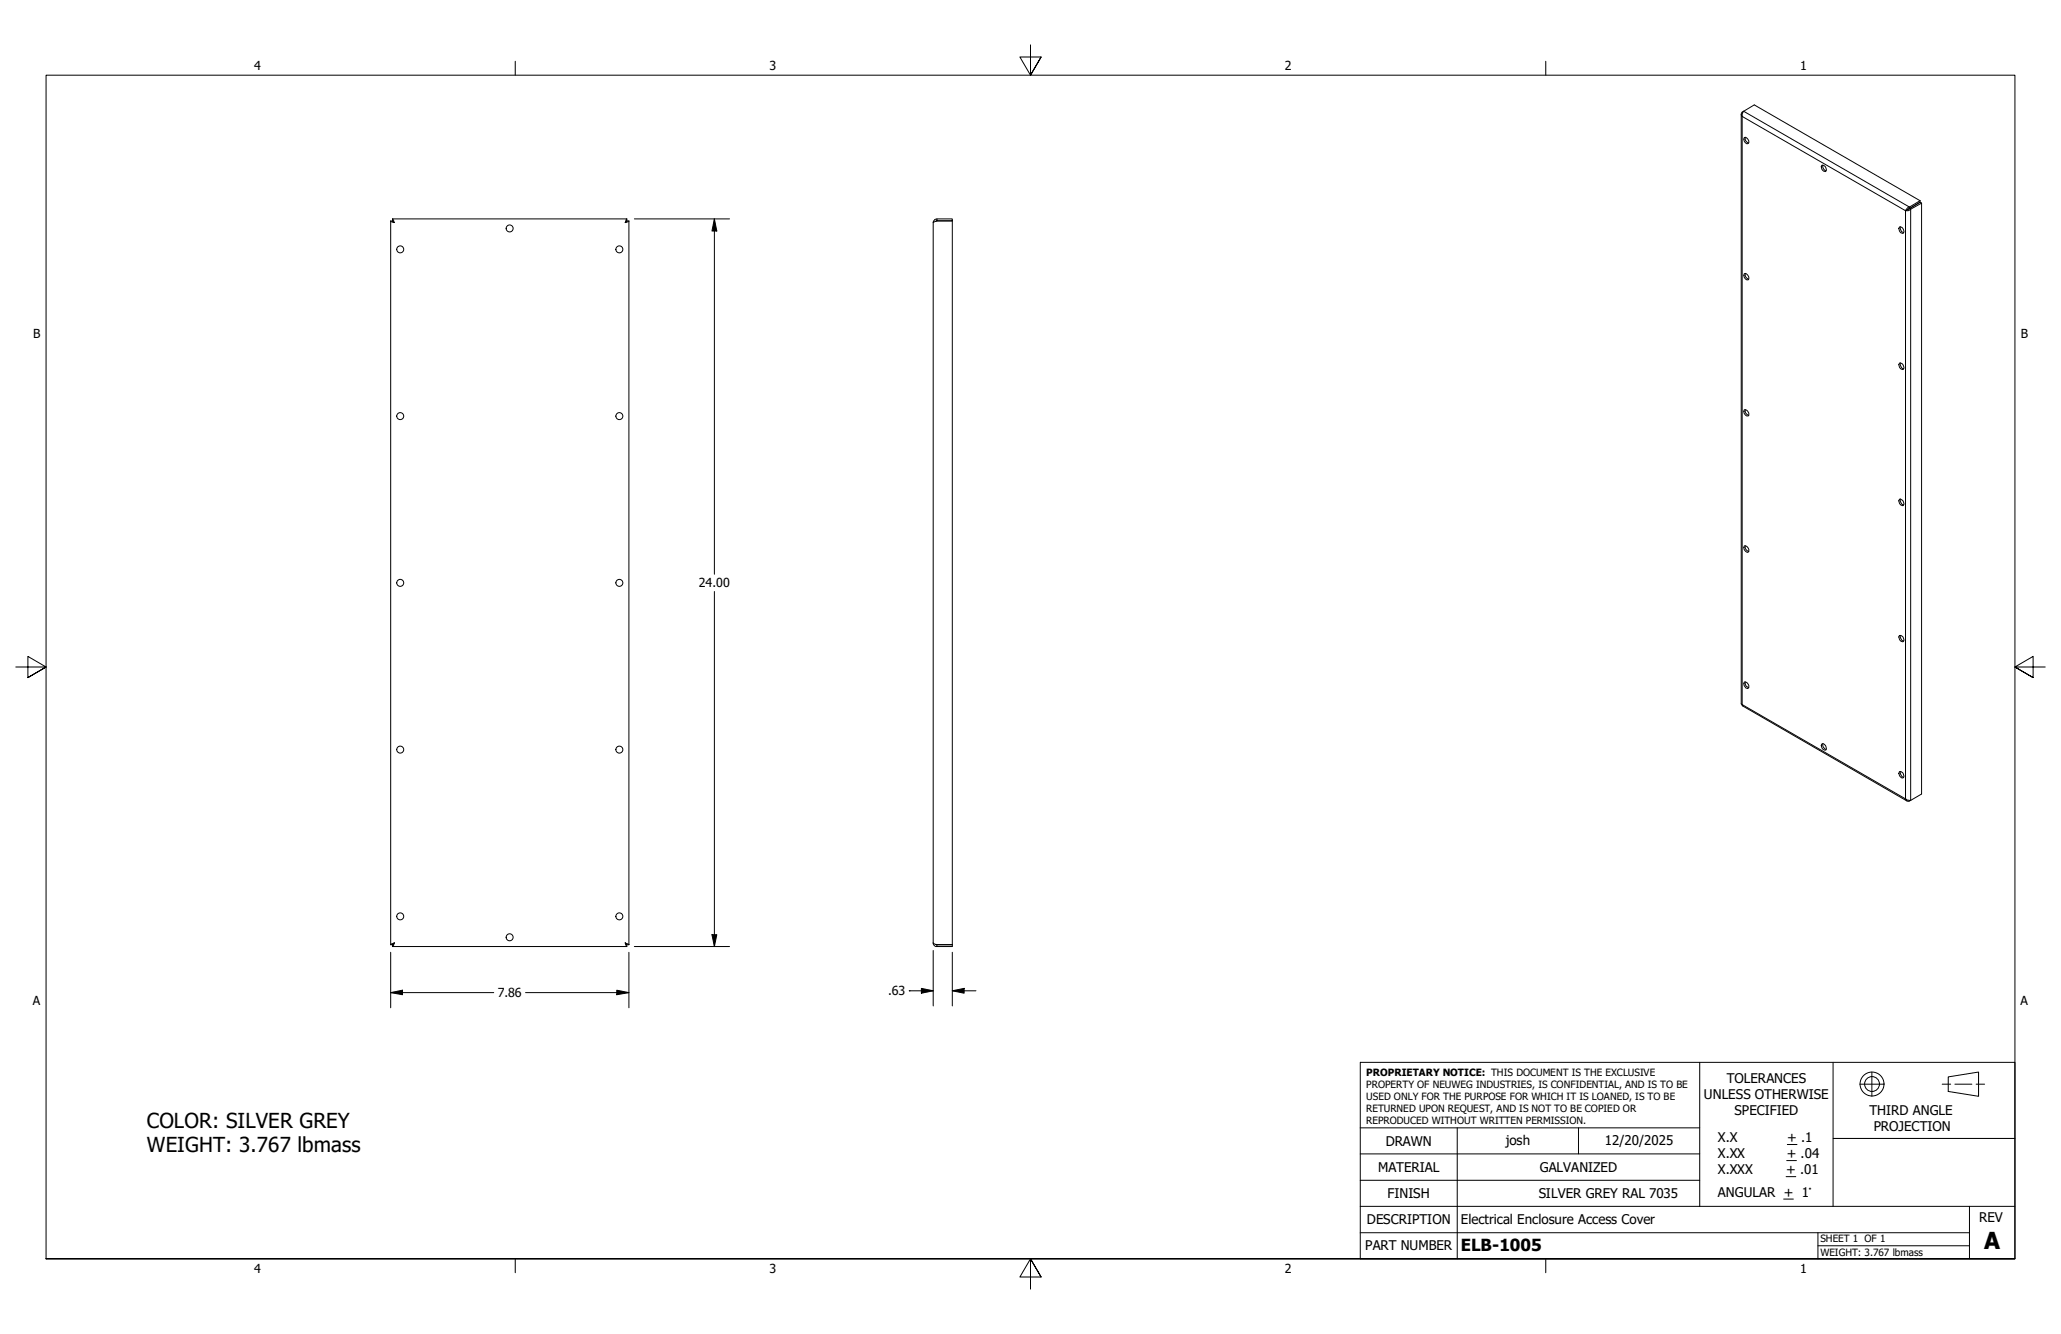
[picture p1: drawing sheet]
<svg xmlns="http://www.w3.org/2000/svg" width="432mm" height="279mm" viewBox="0 0 432 279" stroke-linecap="round" stroke-linejoin="round" font-family="sans-serif">
<!-- layer: Visible (ANSI) -->
<g fill="none" stroke="#000" stroke-width=".21">
<path d="M364.8 23.9v123.5l.2 .2v.2l34.5 20M365.3 23.3l-.3 .2 .1 .1M365.3 23.3l-.2 .2-.1 .9a.61 .61 0 0 1 0-.9M365.3 23.3l2.2-1.3 34.8 20M365.4 28.8a.82 .82 0 0 1 .9 1.2 .82 .82 0 0 1-.9-1.2zM365.6 28.8l.1 .6 .6 .6M381.7 34.6a.82 .82 0 0 1 .8 .4 .82 .82 0 0 1-.1 .9 .93 .93 0 0 1-.7-1.3zM381.9 34.6l.2 .8 .5 .4M81.9 46.3h.3l.4 .3M81.9 46.3l.7 .3M81.9 46.3v151.6M82.2 45.8v.4l.4 .4"/>
<path d="M82.2 45.8l.4 .8M82.2 45.8h49.1M131.3 45.8v.4l-.3 .4M131.3 45.8l-.3 .8M131.8 46.3h-.4l-.4 .3M131.8 46.3l-.8 .3M131.8 46.3v151.6M195.5 46.6l.7-.3h3.3v151.6h-3.2M195.5 46.6v150.9M196.3 46.2l-.3 .2M196.3 45.8a.9 .9 0 0 0-.8 .8M196.3 45.8h3.2v.4h-3.2z"/>
<path d="M365.4 57.3a.85 .85 0 0 1 .9 1.3 .9 .9 0 0 1-.9-1.3zM365.6 57.3l.1 .6 .6 .6M398 47.6a.82 .82 0 0 1 .7 .4 .82 .82 0 0 1 0 .9 .93 .93 0 0 1-.7-1.3zM398.1 47.5l.1 .6a.64 .64 0 0 0 .6 .6M399.5 44l.6-.3zM399.5 44l-.3 .1M400.1 43.4l-.5 .2-.4 .5M400.3 43.8a1.06 1.06 0 0 1-1.1 .3M402.3 42v.4l-2.2 1.3v-.3M402.3 42l-2.2 1.4M402.6 42.5v123.8l-2.5 1.5v-.2M402.6 42.5l-.3-.1-2.2 1.3 .2 .1"/>
<path d="M402.6 42.5l-2.3 1.3M398 76.1a.82 .82 0 0 1 .7 .4 .82 .82 0 0 1 0 .9 .93 .93 0 0 1-.7-1.3zM398.1 76l.1 .6a.64 .64 0 0 0 .6 .6M365.4 85.9a.85 .85 0 0 1 .9 1.2 .9 .9 0 0 1-.9-1.2zM365.6 85.8l.1 .6 .6 .6M365.4 114.4a.85 .85 0 0 1 .9 1.2 .9 .9 0 0 1-.9-1.2zM365.6 114.3l.1 .6 .6 .6M398 104.6a.82 .82 0 0 1 .7 .4 .82 .82 0 0 1 0 .9 .93 .93 0 0 1-.7-1.3zM398.1 104.5l.1 .7a.64 .64 0 0 0 .6 .5M398 133.1a.82 .82 0 0 1 .7 .4 .82 .82 0 0 1 0 .9 .93 .93 0 0 1-.7-1.3zM398.1 133.1l.1 .6a.64 .64 0 0 0 .6 .5M365.4 142.9a.85 .85 0 0 1 .9 1.2 .9 .9 0 0 1-.9-1.2z"/>
<path d="M365.6 142.8l.2 .9 .5 .3M381.7 155.8a.77 .77 0 0 1 .8 .4 .77 .77 0 0 1-.1 .9 .9 .9 0 0 1-.7-1.3zM381.9 155.8l.1 .6 .6 .6M398 161.6a.82 .82 0 0 1 .7 .4 .82 .82 0 0 1 0 .9 .93 .93 0 0 1-.7-1.3zM398.1 161.6l.2 .8 .5 .4M400.3 167.6h-.7l-.4-.3a.58 .58 0 0 0 .9 .5M81.9 197.9h.3M82.2 198.2h49.1M82.2 197.9v.3M82.6 197.5l-.4 .4M82.6 197.5l-.2 .7h-.2M82.6 197.5l-.7 .4"/>
<path d="M131 197.5l.3 .4v.3M131 197.5l.3 .7M131 197.5l.4 .4h.4M131 197.5l.8 .4M195.5 197.5a.76 .76 0 0 0 .8 .7M195.5 197.5l.1 .2 .7 .2M196 197.8l.3 .1M196.3 197.9h3.2v.3h-3.2z"/>
<circle cx="83.9" cy="52.2" r=".73"/>
<circle cx="106.8" cy="47.8" r=".73"/>
<circle cx="129.8" cy="52.2" r=".73"/>
<circle cx="83.9" cy="87.2" r=".73"/>
<circle cx="129.8" cy="87.2" r=".73"/>
<circle cx="83.9" cy="122.1" r=".73"/>
<circle cx="129.8" cy="122.1" r=".73"/>
<circle cx="83.9" cy="157" r=".73"/>
<circle cx="129.8" cy="157" r=".73"/>
<circle cx="83.9" cy="191.9" r=".73"/>
<circle cx="106.8" cy="196.3" r=".73"/>
<circle cx="129.8" cy="191.9" r=".73"/>
</g>
<!-- layer: Visible Narrow (ANSI) -->
<path d="M365 24.4l34.2 19.7v123.2l-34.2-19.7zM365.3 23.3l34.8 20.1M400.3 43.8v123.8" fill="none" stroke="#000" stroke-width=".21"/>
<!-- layer: Border (ANSI) -->
<path d="M108 12.8v2.9M215.9 9.4v6.3l-2.2-3.8h4.4l-2.2 3.8 2.2-3.8M323.9 12.8v2.9M3.3 139.7h6.4l-3.9-2.2v4.4l3.9-2.2-3.9 2.2M428.5 139.7h-6.4l3.9-2.2v4.4l-3.9-2.2 3.9 2.2M9.7 263.7v-248h412.4v248h-412.4h412.4M108 263.7v2.9M218.1 267.5l-2.2-3.8 2.2 3.8h-4.4l2.2-3.8v6.3M323.9 263.7v2.9" fill="none" stroke="#000" stroke-width=".21"/>
<!-- layer: Title (ANSI) -->
<g fill="none" stroke="#000" stroke-width=".21">
<path d="M285 222.5h137.1v41.2h-137.1zM285 236.2h71.1M305.3 236.2v27.5M330.7 236.2v5.5M356.1 222.5v30.2M374.5 239.7h2M384 222.5v15.9M389.6 227.1h5.1M392.2 224.5v5.1M406.9 227.1h1.8M408.2 225.6l6.3-1.1v5.1l-6.3-1zM409.6 227.1h3.5"/>
<path d="M414 227.1h1.8M422.1 238.4h-38.1v14.3M285 258.2h127.6M285 252.7h137.1M285 247.2h71.1M285 241.7h71.1M373.7 251.1h2M374.2 246.4h2M374.3 243.1h2.1M380.9 258.2v5.5M412.6 252.7v11M380.9 260.9h31.7"/>
<circle cx="392.2" cy="227" r="2.51"/>
<circle cx="392.2" cy="227" r="1.56"/>
</g>
<!-- layer: Dimension (ANSI) -->
<g fill="none" stroke="#000" stroke-width=".21">
<path d="M132.9 45.8h19.9M149.7 45.8l.5 2.6h-1zM149.7 45.8v74.5M149.7 123.9v74.3M81.9 199.5v11.6M131.8 199.5v11.6M132.9 198.2h19.9M149.2 195.8h1l-.5 2.4zM195.5 199.1v11.6M199.5 199.5v11.2M81.9 207.9l2.4-.5v.9zM81.9 207.9h21.5"/>
<path d="M110.1 207.9h21.7M129.2 207.4l2.6 .5-2.6 .4zM190.5 207.5h.1M190.5 207.5h5M193 207l2.5 .5-2.5 .5zM199.5 207.5l2.5-.5v1zM199.5 207.5h5"/>
</g>
<path d="M149.7 45.8l.5 2.6h-1zM149.2 195.8h1l-.5 2.4zM81.9 207.9l2.4-.5v.9zM129.2 207.4l2.6 .5-2.6 .4zM193 207l2.5 .5-2.5 .5zM199.5 207.5l2.5-.5v1z" fill="#000"/>
<text font-size="4.9" x="415.7" y="261.6">A</text>
<g font-size="4.3">
<text x="30.7" y="236.2">COLOR: SILVER GREY</text>
<text x="30.7" y="241.4">WEIGHT: 3.767 lbmass</text>
</g>
<text font-size="3.5" x="306.1" y="262">ELB-1005</text>
<g font-size="2.8">
<text x="361.8" y="226.9">TOLERANCES</text>
<text x="357" y="230.3">UNLESS OTHERWISE</text>
<text x="363.4" y="233.6">SPECIFIED</text>
<text x="391.7" y="233.5">THIRD ANGLE</text>
<text x="290.3" y="240">DRAWN</text>
<text x="315.5" y="239.7">josh</text>
<text x="336.2" y="239.8">12/20/2025</text>
<text x="359.9" y="239.3">X.X</text>
<text x="374.5" y="239.3">+ .1</text>
<text x="392.6" y="236.8">PROJECTION</text>
<text x="288.7" y="245.5">MATERIAL</text>
<text x="322.6" y="245.5">GALVANIZED</text>
<text x="359.9" y="242.6">X.XX</text>
<text x="359.9" y="245.9">X.XXX</text>
<text x="374.2" y="245.9">+ .01</text>
<text x="374.3" y="242.6">+ .04</text>
<text x="290.7" y="251">FINISH</text>
<text x="322.4" y="251">SILVER GREY RAL 7035</text>
<text x="359.9" y="250.7">ANGULAR + 1°</text>
<text x="286.4" y="256.4">DESCRIPTION</text>
<text x="306.1" y="256.3">Electrical Enclosure Access Cover</text>
<text x="414.7" y="256">REV</text>
<text x="286" y="261.9">PART NUMBER</text>
</g>
<g font-size="2.6">
<text x="53.3" y="14.7">4</text>
<text x="161.2" y="14.7">3</text>
<text x="269.2" y="14.7">2</text>
<text x="377.1" y="14.7">1</text>
<text x="6.9" y="70.8">B</text>
<text x="423.4" y="70.8">B</text>
<text x="146.4" y="123">24.00</text>
<text x="104.3" y="208.9">7.86</text>
<text x="186.1" y="208.5">.63</text>
<text x="6.9" y="210.5">A</text>
<text x="423.3" y="210.5">A</text>
<text x="53.3" y="266.6">4</text>
<text x="161.2" y="266.6">3</text>
<text x="269.2" y="266.6">2</text>
<text x="377.1" y="266.6">1</text>
</g>
<g font-size="2.1">
<text x="286.3" y="225.4">PROPRIETARY NOTICE: THIS DOCUMENT IS THE EXCLUSIVE</text>
<text x="286.3" y="227.8">PROPERTY OF NEUWEG INDUSTRIES, IS CONFIDENTIAL, AND IS TO BE</text>
<text x="286.3" y="230.4">USED ONLY FOR THE PURPOSE FOR WHICH IT IS LOANED, IS TO BE</text>
<text x="286.3" y="232.9">RETURNED UPON REQUEST, AND IS NOT TO BE COPIED OR</text>
<text x="286.3" y="235.4">REPRODUCED WITHOUT WRITTEN PERMISSION.</text>
<text x="381.4" y="260.2">SHEET 1 OF 1</text>
<text x="381.4" y="263">WEIGHT: 3.767 lbmass</text>
</g>
</svg>
